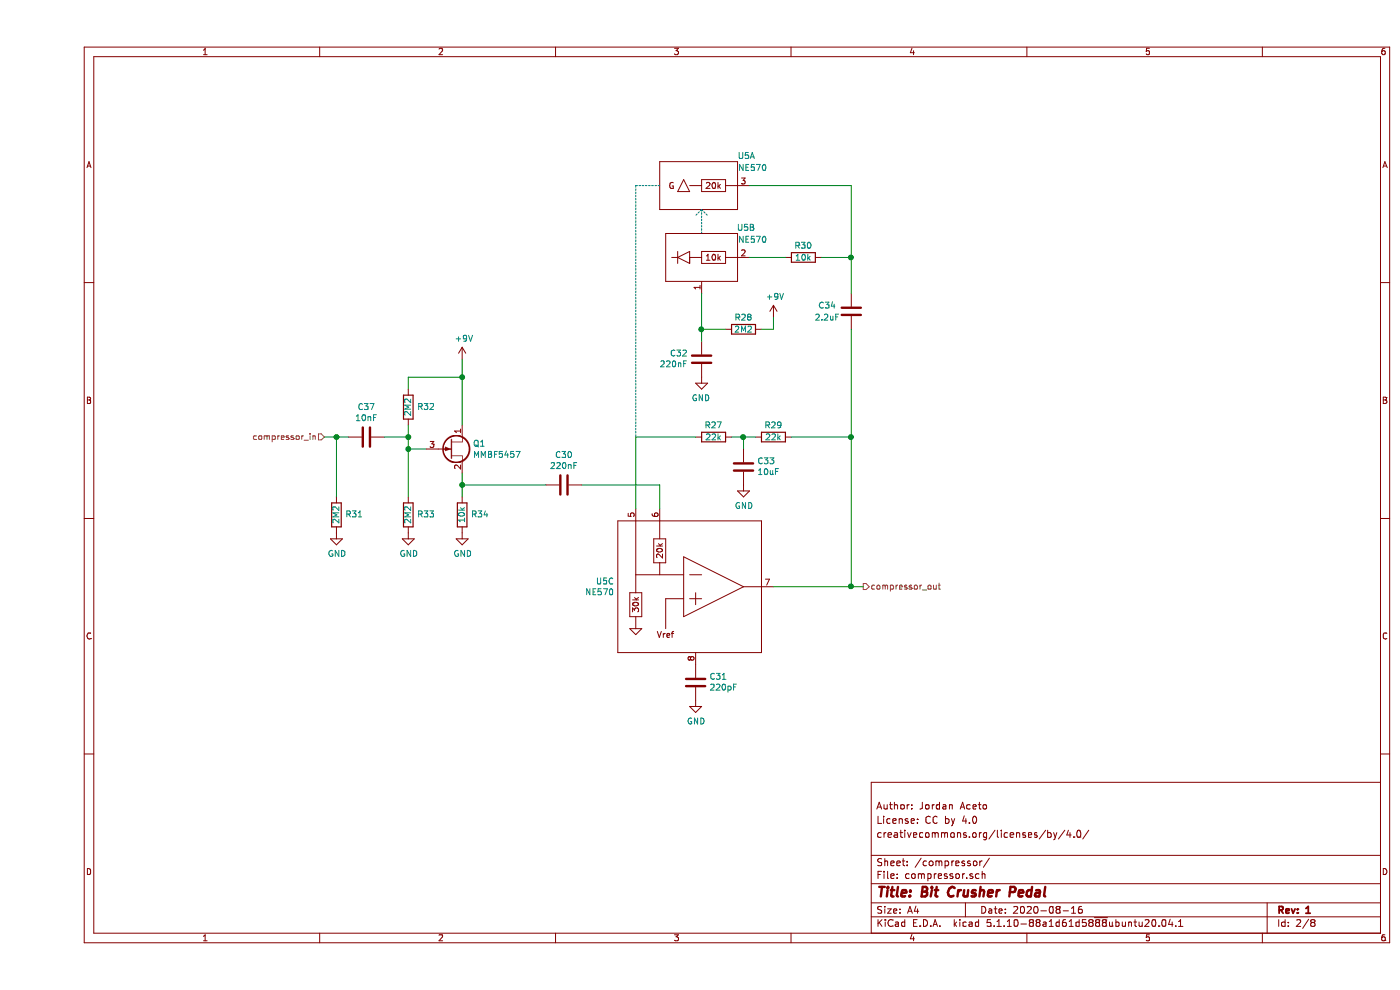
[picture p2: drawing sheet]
EESchema Schematic File Version 4
EELAYER 30 0
EELAYER END
$Descr A4 11693 8268
encoding utf-8
Sheet 7 8
Title "Bit Crusher Pedal"
Date "2020-08-16"
Rev "1"
Comp ""
Comment1 "creativecommons.org/licenses/by/4.0/"
Comment2 "License: CC by 4.0"
Comment3 "Author: Jordan Aceto"
Comment4 ""
$EndDescr
$Comp
L compander_parts:NE570 U?
U 1 1
P 5550 1550
AR Path="/5F414E78" Ref="U?"  Part="1" 
AR Path="/5F40C0F2/5F414E78" Ref="U?"  Part="1" 
AR Path="/5F3D7CC8/5F414E78" Ref="U5"  Part="1" 
F 0 "U5" H 5100 1800 50  0000 L CNN
F 1 "NE570" H 5000 1700 50  0000 L CNN
F 2 "Package_SO:SOIC-16W_7.5x10.3mm_P1.27mm" H 5800 1600 50  0001 C CNN
F 3 "" H 5800 1600 50  0001 C CNN
	1    5550 1550
	-1   0    0    -1  
$EndComp
$Comp
L compander_parts:NE570 U?
U 2 1
P 5550 2150
AR Path="/5F414E7E" Ref="U?"  Part="2" 
AR Path="/5F40C0F2/5F414E7E" Ref="U?"  Part="2" 
AR Path="/5F3D7CC8/5F414E7E" Ref="U5"  Part="2" 
F 0 "U5" H 5100 2400 50  0000 L CNN
F 1 "NE570" H 5000 2300 50  0000 L CNN
F 2 "Package_SO:SOIC-16W_7.5x10.3mm_P1.27mm" H 5800 2200 50  0001 C CNN
F 3 "" H 5800 2200 50  0001 C CNN
	2    5550 2150
	-1   0    0    -1  
$EndComp
$Comp
L Device:C C?
U 1 1
P 5900 3900
AR Path="/5F414E84" Ref="C?"  Part="1" 
AR Path="/5F40C0F2/5F414E84" Ref="C?"  Part="1" 
AR Path="/5F3D7CC8/5F414E84" Ref="C33"  Part="1" 
F 0 "C33" H 5785 3854 50  0000 R CNN
F 1 "10uF" H 5785 3945 50  0000 R CNN
F 2 "Capacitor_SMD:C_0805_2012Metric_Pad1.15x1.40mm_HandSolder" H 5938 3750 50  0001 C CNN
F 3 "~" H 5900 3900 50  0001 C CNN
	1    5900 3900
	-1   0    0    1   
$EndComp
$Comp
L Device:C C?
U 1 1
P 6800 2600
AR Path="/5F414E8A" Ref="C?"  Part="1" 
AR Path="/5F40C0F2/5F414E8A" Ref="C?"  Part="1" 
AR Path="/5F3D7CC8/5F414E8A" Ref="C34"  Part="1" 
F 0 "C34" H 6600 2650 50  0000 C CNN
F 1 "2.2uF" H 6600 2550 50  0000 C CNN
F 2 "Capacitor_SMD:C_0805_2012Metric_Pad1.15x1.40mm_HandSolder" H 6838 2450 50  0001 C CNN
F 3 "~" H 6800 2600 50  0001 C CNN
	1    6800 2600
	1    0    0    -1  
$EndComp
$Comp
L Device:C C?
U 1 1
P 5550 3000
AR Path="/5F414E90" Ref="C?"  Part="1" 
AR Path="/5F40C0F2/5F414E90" Ref="C?"  Part="1" 
AR Path="/5F3D7CC8/5F414E90" Ref="C32"  Part="1" 
F 0 "C32" H 5436 2954 50  0000 R CNN
F 1 "220nF" H 5436 3045 50  0000 R CNN
F 2 "Capacitor_SMD:C_0805_2012Metric_Pad1.15x1.40mm_HandSolder" H 5588 2850 50  0001 C CNN
F 3 "~" H 5550 3000 50  0001 C CNN
	1    5550 3000
	1    0    0    1   
$EndComp
$Comp
L power:GND #PWR?
U 1 1
P 5550 3150
AR Path="/5F414E96" Ref="#PWR?"  Part="1" 
AR Path="/5F40C0F2/5F414E96" Ref="#PWR?"  Part="1" 
AR Path="/5F3D7CC8/5F414E96" Ref="#PWR012"  Part="1" 
F 0 "#PWR012" H 5550 2900 50  0001 C CNN
F 1 "GND" H 5555 2977 50  0000 C CNN
F 2 "" H 5550 3150 50  0001 C CNN
F 3 "" H 5550 3150 50  0001 C CNN
	1    5550 3150
	-1   0    0    -1  
$EndComp
$Comp
L Device:C C?
U 1 1
P 5500 5700
AR Path="/5F414E9C" Ref="C?"  Part="1" 
AR Path="/5F40C0F2/5F414E9C" Ref="C?"  Part="1" 
AR Path="/5F3D7CC8/5F414E9C" Ref="C31"  Part="1" 
F 0 "C31" H 5385 5654 50  0000 R CNN
F 1 "220pF" H 5385 5745 50  0000 R CNN
F 2 "Capacitor_SMD:C_0805_2012Metric_Pad1.15x1.40mm_HandSolder" H 5538 5550 50  0001 C CNN
F 3 "~" H 5500 5700 50  0001 C CNN
	1    5500 5700
	-1   0    0    1   
$EndComp
$Comp
L power:GND #PWR?
U 1 1
P 5500 5850
AR Path="/5F414EA2" Ref="#PWR?"  Part="1" 
AR Path="/5F40C0F2/5F414EA2" Ref="#PWR?"  Part="1" 
AR Path="/5F3D7CC8/5F414EA2" Ref="#PWR011"  Part="1" 
F 0 "#PWR011" H 5500 5600 50  0001 C CNN
F 1 "GND" H 5505 5677 50  0000 C CNN
F 2 "" H 5500 5850 50  0001 C CNN
F 3 "" H 5500 5850 50  0001 C CNN
	1    5500 5850
	1    0    0    -1  
$EndComp
$Comp
L Device:R R?
U 1 1
P 5650 3650
AR Path="/5F414EA8" Ref="R?"  Part="1" 
AR Path="/5F40C0F2/5F414EA8" Ref="R?"  Part="1" 
AR Path="/5F3D7CC8/5F414EA8" Ref="R27"  Part="1" 
F 0 "R27" V 5550 3650 50  0000 C CNN
F 1 "22k" V 5650 3650 50  0000 C CNN
F 2 "Resistor_SMD:R_0805_2012Metric_Pad1.15x1.40mm_HandSolder" V 5580 3650 50  0001 C CNN
F 3 "~" H 5650 3650 50  0001 C CNN
	1    5650 3650
	0    1    1    0   
$EndComp
$Comp
L Device:R R?
U 1 1
P 6150 3650
AR Path="/5F414EAE" Ref="R?"  Part="1" 
AR Path="/5F40C0F2/5F414EAE" Ref="R?"  Part="1" 
AR Path="/5F3D7CC8/5F414EAE" Ref="R29"  Part="1" 
F 0 "R29" V 6050 3650 50  0000 C CNN
F 1 "22k" V 6150 3650 50  0000 C CNN
F 2 "Resistor_SMD:R_0805_2012Metric_Pad1.15x1.40mm_HandSolder" V 6080 3650 50  0001 C CNN
F 3 "~" H 6150 3650 50  0001 C CNN
	1    6150 3650
	0    1    1    0   
$EndComp
$Comp
L power:GND #PWR?
U 1 1
P 5900 4050
AR Path="/5F414EB4" Ref="#PWR?"  Part="1" 
AR Path="/5F40C0F2/5F414EB4" Ref="#PWR?"  Part="1" 
AR Path="/5F3D7CC8/5F414EB4" Ref="#PWR013"  Part="1" 
F 0 "#PWR013" H 5900 3800 50  0001 C CNN
F 1 "GND" H 5905 3877 50  0000 C CNN
F 2 "" H 5900 4050 50  0001 C CNN
F 3 "" H 5900 4050 50  0001 C CNN
	1    5900 4050
	1    0    0    -1  
$EndComp
Wire Wire Line
	5000 4250 5000 3650
Wire Wire Line
	5000 3650 5500 3650
Wire Wire Line
	5800 3650 5900 3650
Wire Wire Line
	5900 3750 5900 3650
Connection ~ 5900 3650
Wire Wire Line
	5900 3650 6000 3650
Wire Wire Line
	6150 4900 6800 4900
Wire Wire Line
	6800 4900 6800 3650
$Comp
L Device:C C?
U 1 1
P 4400 4050
AR Path="/5F414EC2" Ref="C?"  Part="1" 
AR Path="/5F40C0F2/5F414EC2" Ref="C?"  Part="1" 
AR Path="/5F3D7CC8/5F414EC2" Ref="C30"  Part="1" 
F 0 "C30" V 4148 4050 50  0000 C CNN
F 1 "220nF" V 4239 4050 50  0000 C CNN
F 2 "Capacitor_SMD:C_0805_2012Metric_Pad1.15x1.40mm_HandSolder" H 4438 3900 50  0001 C CNN
F 3 "~" H 4400 4050 50  0001 C CNN
	1    4400 4050
	0    1    1    0   
$EndComp
Wire Wire Line
	6800 3650 6300 3650
Wire Wire Line
	6800 2750 6800 3650
Connection ~ 6800 3650
Wire Wire Line
	5950 1550 6800 1550
$Comp
L compander_parts:NE570 U?
U 3 1
P 5500 4900
AR Path="/5F414ED0" Ref="U?"  Part="3" 
AR Path="/5F40C0F2/5F414ED0" Ref="U?"  Part="3" 
AR Path="/5F3D7CC8/5F414ED0" Ref="U5"  Part="3" 
F 0 "U5" H 4822 4946 50  0000 R CNN
F 1 "NE570" H 4822 4855 50  0000 R CNN
F 2 "Package_SO:SOIC-16W_7.5x10.3mm_P1.27mm" H 5750 4950 50  0001 C CNN
F 3 "" H 5750 4950 50  0001 C CNN
	3    5500 4900
	1    0    0    -1  
$EndComp
Wire Wire Line
	4550 4050 5200 4050
Wire Wire Line
	5200 4050 5200 4250
Text HLabel 6900 4900 2    50   Output ~ 0
compressor_out
Text HLabel 2400 3650 0    50   Input ~ 0
compressor_in
Wire Wire Line
	6900 4900 6800 4900
Connection ~ 6800 4900
Wire Notes Line
	5550 1950 5550 1750
Wire Notes Line
	5550 1750 5500 1800
Wire Notes Line
	5550 1750 5600 1800
Wire Notes Line
	5200 1550 5000 1550
Wire Notes Line
	5000 1550 5000 3650
$Comp
L Device:R R?
U 1 1
P 6400 2150
AR Path="/5F39EB4C" Ref="R?"  Part="1" 
AR Path="/5F40C0F2/5F39EB4C" Ref="R?"  Part="1" 
AR Path="/5F3D7CC8/5F39EB4C" Ref="R30"  Part="1" 
F 0 "R30" V 6300 2150 50  0000 C CNN
F 1 "10k" V 6400 2150 50  0000 C CNN
F 2 "Resistor_SMD:R_0805_2012Metric_Pad1.15x1.40mm_HandSolder" V 6330 2150 50  0001 C CNN
F 3 "~" H 6400 2150 50  0001 C CNN
	1    6400 2150
	0    1    1    0   
$EndComp
Wire Wire Line
	6800 1550 6800 2150
Wire Wire Line
	5950 2150 6250 2150
Wire Wire Line
	6550 2150 6800 2150
Connection ~ 6800 2150
Wire Wire Line
	6800 2150 6800 2450
$Comp
L Device:R R?
U 1 1
P 5900 2750
AR Path="/5F3C3F94" Ref="R?"  Part="1" 
AR Path="/5F40C0F2/5F3C3F94" Ref="R?"  Part="1" 
AR Path="/5F3D7CC8/5F3C3F94" Ref="R28"  Part="1" 
F 0 "R28" V 5800 2750 50  0000 C CNN
F 1 "2M2" V 5900 2750 50  0000 C CNN
F 2 "Resistor_SMD:R_0805_2012Metric_Pad1.15x1.40mm_HandSolder" V 5830 2750 50  0001 C CNN
F 3 "~" H 5900 2750 50  0001 C CNN
	1    5900 2750
	0    1    1    0   
$EndComp
Wire Wire Line
	5550 2450 5550 2750
Wire Wire Line
	5750 2750 5550 2750
Connection ~ 5550 2750
Wire Wire Line
	5550 2750 5550 2850
$Comp
L power:+9V #PWR014
U 1 1
P 6150 2650
F 0 "#PWR014" H 6150 2500 50  0001 C CNN
F 1 "+9V" H 6165 2823 50  0000 C CNN
F 2 "" H 6150 2650 50  0001 C CNN
F 3 "" H 6150 2650 50  0001 C CNN
	1    6150 2650
	1    0    0    -1  
$EndComp
Wire Wire Line
	6150 2650 6150 2750
Wire Wire Line
	6150 2750 6050 2750
$Comp
L Transistor_FET:MMBF4391 Q1
U 1 1
P 3450 3750
F 0 "Q1" H 3640 3796 50  0000 L CNN
F 1 "MMBF5457" H 3640 3705 50  0000 L CNN
F 2 "Package_TO_SOT_SMD:SOT-23_Handsoldering" H 3650 3675 50  0001 L CIN
F 3 "https://www.onsemi.com/pub/Collateral/MMBF4391LT1-D.PDF" H 3450 3750 50  0001 L CNN
	1    3450 3750
	1    0    0    -1  
$EndComp
$Comp
L Device:R R?
U 1 1
P 3550 4300
AR Path="/5F432D9E" Ref="R?"  Part="1" 
AR Path="/5F40C0F2/5F432D9E" Ref="R?"  Part="1" 
AR Path="/5F3D7CC8/5F432D9E" Ref="R34"  Part="1" 
F 0 "R34" H 3400 4300 50  0000 C CNN
F 1 "10k" V 3550 4300 50  0000 C CNN
F 2 "Resistor_SMD:R_0805_2012Metric_Pad1.15x1.40mm_HandSolder" V 3480 4300 50  0001 C CNN
F 3 "~" H 3550 4300 50  0001 C CNN
	1    3550 4300
	-1   0    0    1   
$EndComp
$Comp
L Device:R R?
U 1 1
P 3100 4300
AR Path="/5F43374E" Ref="R?"  Part="1" 
AR Path="/5F40C0F2/5F43374E" Ref="R?"  Part="1" 
AR Path="/5F3D7CC8/5F43374E" Ref="R33"  Part="1" 
F 0 "R33" H 2950 4300 50  0000 C CNN
F 1 "2M2" V 3100 4300 50  0000 C CNN
F 2 "Resistor_SMD:R_0805_2012Metric_Pad1.15x1.40mm_HandSolder" V 3030 4300 50  0001 C CNN
F 3 "~" H 3100 4300 50  0001 C CNN
	1    3100 4300
	-1   0    0    1   
$EndComp
$Comp
L Device:R R?
U 1 1
P 3100 3400
AR Path="/5F433AF4" Ref="R?"  Part="1" 
AR Path="/5F40C0F2/5F433AF4" Ref="R?"  Part="1" 
AR Path="/5F3D7CC8/5F433AF4" Ref="R32"  Part="1" 
F 0 "R32" H 2950 3400 50  0000 C CNN
F 1 "2M2" V 3100 3400 50  0000 C CNN
F 2 "Resistor_SMD:R_0805_2012Metric_Pad1.15x1.40mm_HandSolder" V 3030 3400 50  0001 C CNN
F 3 "~" H 3100 3400 50  0001 C CNN
	1    3100 3400
	-1   0    0    1   
$EndComp
Wire Wire Line
	3250 3750 3100 3750
Wire Wire Line
	3100 3750 3100 3650
Wire Wire Line
	3550 3150 3100 3150
Wire Wire Line
	3100 3150 3100 3250
Wire Wire Line
	3550 3950 3550 4050
Wire Wire Line
	3100 4150 3100 3750
Connection ~ 3100 3750
$Comp
L Device:C C?
U 1 1
P 2750 3650
AR Path="/5F435C14" Ref="C?"  Part="1" 
AR Path="/5F40C0F2/5F435C14" Ref="C?"  Part="1" 
AR Path="/5F3D7CC8/5F435C14" Ref="C37"  Part="1" 
F 0 "C37" V 2498 3650 50  0000 C CNN
F 1 "10nF" V 2589 3650 50  0000 C CNN
F 2 "Capacitor_SMD:C_0805_2012Metric_Pad1.15x1.40mm_HandSolder" H 2788 3500 50  0001 C CNN
F 3 "~" H 2750 3650 50  0001 C CNN
	1    2750 3650
	0    1    1    0   
$EndComp
Wire Wire Line
	2900 3650 3100 3650
Connection ~ 3100 3650
Wire Wire Line
	3100 3650 3100 3550
$Comp
L Device:R R?
U 1 1
P 2500 4300
AR Path="/5F439196" Ref="R?"  Part="1" 
AR Path="/5F40C0F2/5F439196" Ref="R?"  Part="1" 
AR Path="/5F3D7CC8/5F439196" Ref="R31"  Part="1" 
F 0 "R31" H 2350 4300 50  0000 C CNN
F 1 "2M2" V 2500 4300 50  0000 C CNN
F 2 "Resistor_SMD:R_0805_2012Metric_Pad1.15x1.40mm_HandSolder" V 2430 4300 50  0001 C CNN
F 3 "~" H 2500 4300 50  0001 C CNN
	1    2500 4300
	-1   0    0    1   
$EndComp
Wire Wire Line
	2500 4150 2500 3650
Wire Wire Line
	2500 3650 2600 3650
$Comp
L power:GND #PWR0115
U 1 1
P 2500 4450
F 0 "#PWR0115" H 2500 4200 50  0001 C CNN
F 1 "GND" H 2505 4277 50  0000 C CNN
F 2 "" H 2500 4450 50  0001 C CNN
F 3 "" H 2500 4450 50  0001 C CNN
	1    2500 4450
	1    0    0    -1  
$EndComp
$Comp
L power:GND #PWR0117
U 1 1
P 3100 4450
F 0 "#PWR0117" H 3100 4200 50  0001 C CNN
F 1 "GND" H 3105 4277 50  0000 C CNN
F 2 "" H 3100 4450 50  0001 C CNN
F 3 "" H 3100 4450 50  0001 C CNN
	1    3100 4450
	1    0    0    -1  
$EndComp
$Comp
L power:GND #PWR0142
U 1 1
P 3550 4450
F 0 "#PWR0142" H 3550 4200 50  0001 C CNN
F 1 "GND" H 3555 4277 50  0000 C CNN
F 2 "" H 3550 4450 50  0001 C CNN
F 3 "" H 3550 4450 50  0001 C CNN
	1    3550 4450
	1    0    0    -1  
$EndComp
$Comp
L power:+9V #PWR0146
U 1 1
P 3550 3000
F 0 "#PWR0146" H 3550 2850 50  0001 C CNN
F 1 "+9V" H 3565 3173 50  0000 C CNN
F 2 "" H 3550 3000 50  0001 C CNN
F 3 "" H 3550 3000 50  0001 C CNN
	1    3550 3000
	1    0    0    -1  
$EndComp
Wire Wire Line
	3550 3000 3550 3150
Connection ~ 3550 3150
Wire Wire Line
	2500 3650 2400 3650
Connection ~ 2500 3650
Wire Wire Line
	3550 3150 3550 3550
Wire Wire Line
	4250 4050 3550 4050
Connection ~ 3550 4050
Wire Wire Line
	3550 4050 3550 4150
$EndSCHEMATC
